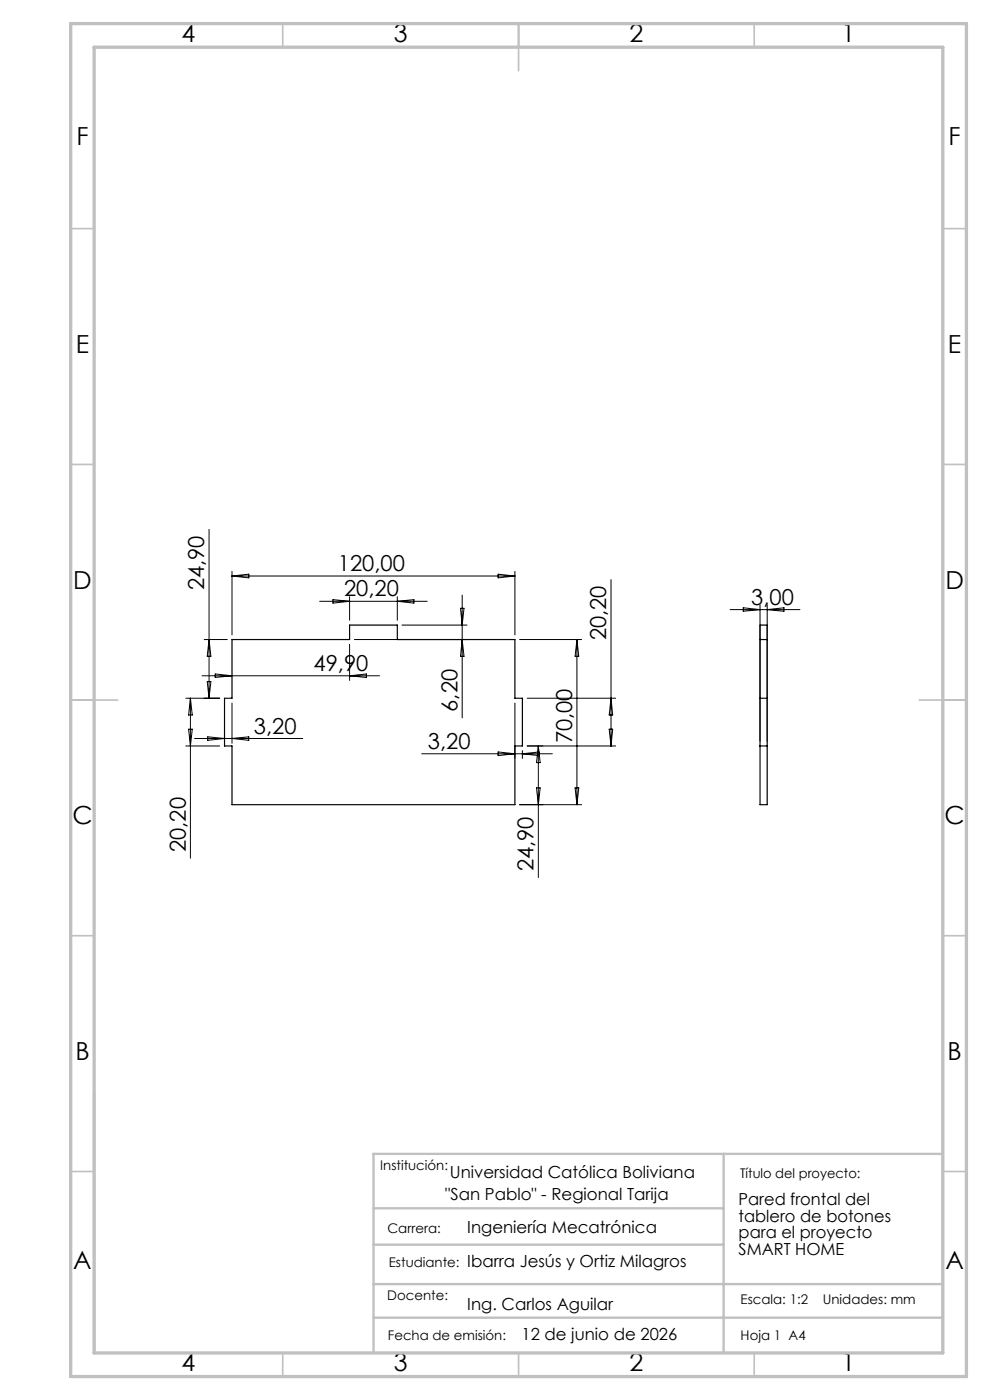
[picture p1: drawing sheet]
<svg xmlns="http://www.w3.org/2000/svg" width="210mm" height="297mm" viewBox="0 0 210 297" stroke-linecap="round" stroke-linejoin="round" font-family="sans-serif">
<path d="M49.2 135.7h25v-3.1h10.1v3.1h24.9v12.4h1.6v10.2h-1.6v12.4h-60v-12.4h-1.6v-10.2h1.6zM161.2 132.6h1.5v38.1h-1.5zM161.2 135.7h1.5M161.2 158.3h1.5M161.2 148.1h1.5" fill="none" stroke="#000" stroke-width=".25"/>
<g fill="none" stroke="#000" stroke-width=".21">
<path d="M44.3 112.3v35.8M43.3 135.7h4.9M44.3 135.7l.4 3.5h-.7zM49.2 121.2v13.5M49.2 122.2h60M49.2 122.2l3.6-.4v.8zM67.8 127.6h22.8M70.6 127.2l3.6 .4-3.6 .3zM74.2 126.6v5M74.2 136.7v7.7M75.2 135.7h23.9M84.3 126.6v5"/>
<path d="M84.3 127.6l3.5-.4v.7zM85.3 132.6h13.8M97.7 129h.7l-.4 3.6zM98 135.7l.4 3.5h-.7zM98 126.3v26M105.7 121.8l3.5 .4-3.5 .4zM109.2 121.2v13.5M110.2 135.7h13.2M122.4 135.7v35M122.4 135.7l.4 3.5h-.8zM129.6 123v35.3M154.9 129.3h14.8"/>
<path d="M157.7 128.9l3.5 .4-3.5 .4zM161.2 128.3v28.9M162.7 128.3v28.9M162.7 129.3l3.6-.4v.8zM39.4 158.3h7.2M39.4 148.1h7.2M40 154.7h.8l-.4 3.6zM40.4 148.1v34M40.4 148.1l.4 3.6h-.8zM41.3 156.7h22.9M42.9 143.4h37.6M44 144.6h.7l-.4 3.5z"/>
<path d="M44.1 156.3l3.5 .4-3.5 .4zM45.6 143l3.6 .4-3.6 .3zM49.2 149.2v8.5M49.2 156.7l3.6-.4v.8zM74.2 143.4l3.5-.4v.7zM89.5 159.9h27.7M105.7 159.5l3.5 .4-3.5 .4zM109.2 149.2v11.7M110.8 159.2v1.7M110.8 159.9l3.6-.4v.8zM111.8 158.3h18.8M111.8 148.1h18.8"/>
<path d="M114.2 158.3v27.9M114.2 158.3l.4 3.5h-.8zM129.2 154.7h.8l-.4 3.6zM129.6 148.1l.4 3.6h-.8zM110.2 170.7h13.2M113.8 167.1h.8l-.4 3.6zM122 167.1h.8l-.4 3.6z"/>
</g>
<g fill="none" stroke="#c0c0c0" stroke-width=".35">
<path d="M60 5v5M110 5v10M160 5v5M15 48.5h5M200 48.5h5M15 98.5h5M200 98.5h5M15 148.5h10M195 148.5h10M15 198.5h5M200 198.5h5M15 248.5h5"/>
<path d="M200 248.5h5M60 287v5M110 287v5M160 287v5"/>
</g>
<path d="M20 231.8v55.2M79.2 256.3h74.3M153.5 244.8v42.2M200 244.8h-120.8v42.2M79.2 264.1h74.3M79.2 272.4h120.8M79.2 279.5h120.8" fill="none" stroke="#c0c0c0" stroke-width=".5"/>
<path d="M15 5h190v287h-190zM20 10h180v277h-180z" fill="none" stroke="#c0c0c0" stroke-width=".7"/>
<g font-size="5.3">
<text x="38.5" y="8.9">4</text>
<text x="83.5" y="8.9">3</text>
<text x="133.5" y="8.9">2</text>
<text x="178.5" y="8.9">1</text>
<text x="16.2" y="30.7">F</text>
<text x="201.2" y="30.7">F</text>
<text x="16.1" y="74.9">E</text>
<text x="201.1" y="74.9">E</text>
<text x="15.5" y="124.9">D</text>
<text x="200.5" y="124.9">D</text>
<text x="15.4" y="174.9">C</text>
<text x="200.4" y="174.9">C</text>
<text x="16" y="224.9">B</text>
<text x="201" y="224.9">B</text>
<text x="15.5" y="269.2">A</text>
<text x="200.5" y="269.2">A</text>
<text x="38.5" y="290.9">4</text>
<text x="83.5" y="290.9">3</text>
<text x="133.5" y="290.9">2</text>
<text x="178.5" y="290.9">1</text>
</g>
<g font-size="4.7">
<text x="43.3" y="125.2" transform="rotate(-90 43.3 125.2)">24,90</text>
<text x="71.7" y="121.2">120,00</text>
<text x="73" y="126.5">20,20</text>
<text x="159.4" y="128.3">3,00</text>
<text x="128.6" y="135.9" transform="rotate(-90 128.6 135.9)">20,20</text>
<text x="66.5" y="142.3">49,90</text>
<text x="53.9" y="155.6">3,20</text>
<text x="97.1" y="151" transform="rotate(-90 97.1 151)">6,20</text>
<text x="90.8" y="158.9">3,20</text>
<text x="121.4" y="157.7" transform="rotate(-90 121.4 157.7)">70,00</text>
<text x="39.4" y="180.7" transform="rotate(-90 39.4 180.7)">20,20</text>
<text x="113.2" y="184.9" transform="rotate(-90 113.2 184.9)">24,90</text>
</g>
<g font-size="3.5">
<text x="95.4" y="249.9">Universidad Católica Boliviana</text>
<text x="94.5" y="254.5">&quot;San Pablo&quot; - Regional Tarija</text>
<text x="156.7" y="255.6">Pared frontal del</text>
<text x="99.1" y="261.6">Ingeniería Mecatrónica</text>
<text x="156.7" y="259.2">tablero de botones</text>
<text x="156.7" y="262.7">para el proyecto</text>
<text x="99.1" y="268.7">Ibarra Jesús y Ortiz Milagros</text>
<text x="156.7" y="266.2">SMART HOME</text>
<text x="99.1" y="278">Ing. Carlos Aguilar</text>
<text x="110.6" y="284.2">12 de junio de 2026</text>
</g>
<g font-size="2.8">
<text x="80.7" y="248.2">Institución:</text>
<text x="157" y="249.9">Título del proyecto:</text>
<text x="82.2" y="261.6">Carrera:</text>
<text x="82.5" y="268.7">Estudiante:</text>
<text x="82.1" y="275.8">Docente:</text>
<text x="157.1" y="276.7">Escala: 1:2</text>
<text x="174.5" y="276.7">Unidades: mm</text>
<text x="82.3" y="284.2">Fecha de emisión:</text>
<text x="157.1" y="284.2">Hoja 1 A4</text>
</g>
</svg>
